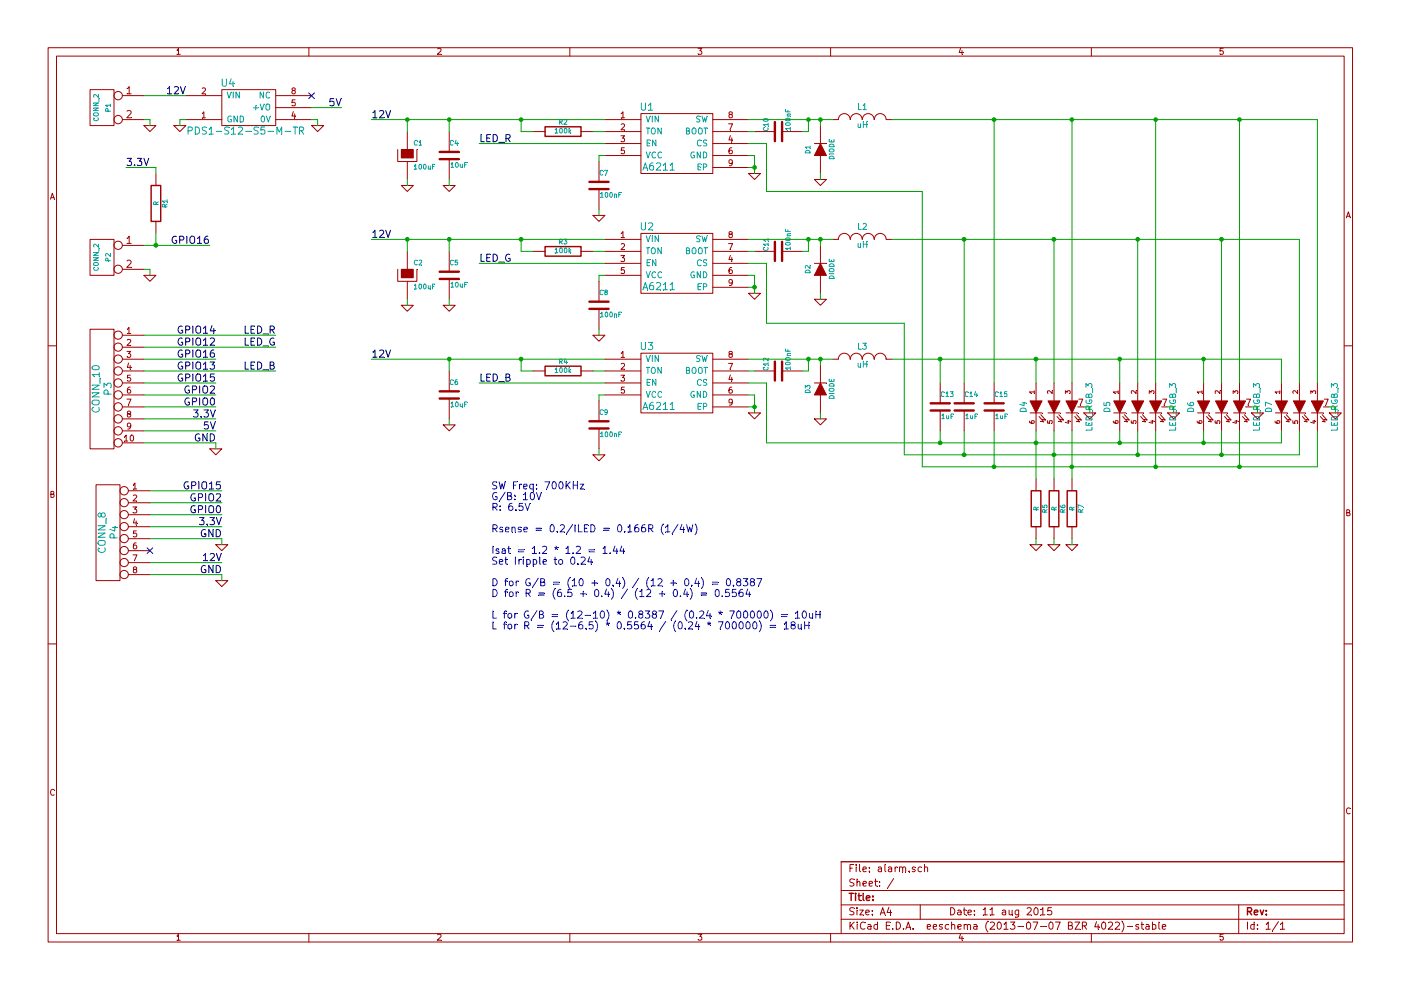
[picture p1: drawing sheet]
EESchema Schematic File Version 2
LIBS:power
LIBS:device
LIBS:transistors
LIBS:conn
LIBS:linear
LIBS:regul
LIBS:74xx
LIBS:cmos4000
LIBS:adc-dac
LIBS:memory
LIBS:xilinx
LIBS:special
LIBS:microcontrollers
LIBS:dsp
LIBS:microchip
LIBS:analog_switches
LIBS:motorola
LIBS:texas
LIBS:intel
LIBS:audio
LIBS:interface
LIBS:digital-audio
LIBS:philips
LIBS:display
LIBS:cypress
LIBS:siliconi
LIBS:opto
LIBS:atmel
LIBS:contrib
LIBS:valves
LIBS:limpkins_lib
LIBS:alarm-cache
EELAYER 27 0
EELAYER END
$Descr A4 11693 8268
encoding utf-8
Sheet 1 1
Title ""
Date "11 aug 2015"
Rev ""
Comp ""
Comment1 ""
Comment2 ""
Comment3 ""
Comment4 ""
$EndDescr
$Comp
L CONN_10 P3
U 1 1
P 850 3250
F 0 "P3" V 800 3250 60  0000 C CNN
F 1 "CONN_10" V 900 3250 60  0000 C CNN
F 2 "" H 850 3250 60  0000 C CNN
F 3 "" H 850 3250 60  0000 C CNN
	1    850  3250
	-1   0    0    -1  
$EndComp
Text Label 1800 2800 2    60   ~ 0
GPIO14
Text Label 1800 2900 2    60   ~ 0
GPIO12
Text Label 1800 3000 2    60   ~ 0
GPIO16
Text Label 1800 3100 2    60   ~ 0
GPIO13
Text Label 1800 3200 2    60   ~ 0
GPIO15
Text Label 1800 3300 2    60   ~ 0
GPIO2
Text Label 1800 3400 2    60   ~ 0
GPIO0
Text Label 1800 3500 2    60   ~ 0
3.3V
Text Label 1800 3600 2    60   ~ 0
5V
Text Label 1800 3700 2    60   ~ 0
GND
$Comp
L GND #PWR4
U 1 1
P 1800 3750
F 0 "#PWR4" H 1800 3750 30  0001 C CNN
F 1 "GND" H 1800 3680 30  0001 C CNN
F 2 "" H 1800 3750 60  0000 C CNN
F 3 "" H 1800 3750 60  0000 C CNN
	1    1800 3750
	1    0    0    -1  
$EndComp
Text Label 1850 4100 2    60   ~ 0
GPIO15
Text Label 1850 4200 2    60   ~ 0
GPIO2
Text Label 1850 4300 2    60   ~ 0
GPIO0
Text Label 1850 4400 2    60   ~ 0
3.3V
Text Label 1850 4500 2    60   ~ 0
GND
$Comp
L GND #PWR5
U 1 1
P 1850 4550
F 0 "#PWR5" H 1850 4550 30  0001 C CNN
F 1 "GND" H 1850 4480 30  0001 C CNN
F 2 "" H 1850 4550 60  0000 C CNN
F 3 "" H 1850 4550 60  0000 C CNN
	1    1850 4550
	1    0    0    -1  
$EndComp
$Comp
L CONN_2 P2
U 1 1
P 850 2150
F 0 "P2" V 800 2150 40  0000 C CNN
F 1 "CONN_2" V 900 2150 40  0000 C CNN
F 2 "" H 850 2150 60  0000 C CNN
F 3 "" H 850 2150 60  0000 C CNN
	1    850  2150
	-1   0    0    -1  
$EndComp
Text Label 1750 2050 2    60   ~ 0
GPIO16
$Comp
L GND #PWR2
U 1 1
P 1250 2300
F 0 "#PWR2" H 1250 2300 30  0001 C CNN
F 1 "GND" H 1250 2230 30  0001 C CNN
F 2 "" H 1250 2300 60  0000 C CNN
F 3 "" H 1250 2300 60  0000 C CNN
	1    1250 2300
	1    0    0    -1  
$EndComp
$Comp
L R R1
U 1 1
P 1300 1700
F 0 "R1" V 1380 1700 40  0000 C CNN
F 1 "R" V 1307 1701 40  0000 C CNN
F 2 "~" V 1230 1700 30  0000 C CNN
F 3 "~" H 1300 1700 30  0000 C CNN
	1    1300 1700
	1    0    0    -1  
$EndComp
Text Label 1050 1400 0    60   ~ 0
3.3V
$Comp
L CONN_2 P1
U 1 1
P 850 900
F 0 "P1" V 800 900 40  0000 C CNN
F 1 "CONN_2" V 900 900 40  0000 C CNN
F 2 "" H 850 900 60  0000 C CNN
F 3 "" H 850 900 60  0000 C CNN
	1    850  900 
	-1   0    0    -1  
$EndComp
$Comp
L GND #PWR1
U 1 1
P 1250 1050
F 0 "#PWR1" H 1250 1050 30  0001 C CNN
F 1 "GND" H 1250 980 30  0001 C CNN
F 2 "" H 1250 1050 60  0000 C CNN
F 3 "" H 1250 1050 60  0000 C CNN
	1    1250 1050
	1    0    0    -1  
$EndComp
Text Label 1550 800  2    60   ~ 0
12V
Text Label 2300 2800 2    60   ~ 0
LED_R
Text Label 2300 2900 2    60   ~ 0
LED_G
Text Label 2300 3100 2    60   ~ 0
LED_B
$Comp
L A6211 U3
U 1 1
P 5650 3150
F 0 "U3" H 5400 3400 60  0000 C CNN
F 1 "A6211" H 5500 2900 60  0000 C CNN
F 2 "" H 5650 3150 60  0000 C CNN
F 3 "" H 5650 3150 60  0000 C CNN
	1    5650 3150
	1    0    0    -1  
$EndComp
$Comp
L INDUCTOR_SMALL L3
U 1 1
P 7200 3000
F 0 "L3" H 7200 3100 50  0000 C CNN
F 1 "uH" H 7200 2950 50  0000 C CNN
F 2 "~" H 7200 3000 60  0000 C CNN
F 3 "~" H 7200 3000 60  0000 C CNN
	1    7200 3000
	1    0    0    -1  
$EndComp
$Comp
L DIODE D3
U 1 1
P 6850 3250
F 0 "D3" H 6850 3350 40  0000 C CNN
F 1 "DIODE" H 6850 3150 40  0000 C CNN
F 2 "~" H 6850 3250 60  0000 C CNN
F 3 "~" H 6850 3250 60  0000 C CNN
	1    6850 3250
	0    -1   -1   0   
$EndComp
$Comp
L GND #PWR21
U 1 1
P 6850 3500
F 0 "#PWR21" H 6850 3500 30  0001 C CNN
F 1 "GND" H 6850 3430 30  0001 C CNN
F 2 "" H 6850 3500 60  0000 C CNN
F 3 "" H 6850 3500 60  0000 C CNN
	1    6850 3500
	1    0    0    -1  
$EndComp
$Comp
L C C12
U 1 1
P 6500 3100
F 0 "C12" H 6500 3200 40  0000 L CNN
F 1 "100nF" H 6506 3015 40  0000 L CNN
F 2 "~" H 6538 2950 30  0000 C CNN
F 3 "~" H 6500 3100 60  0000 C CNN
	1    6500 3100
	0    -1   -1   0   
$EndComp
$Comp
L GND #PWR18
U 1 1
P 6300 3450
F 0 "#PWR18" H 6300 3450 30  0001 C CNN
F 1 "GND" H 6300 3380 30  0001 C CNN
F 2 "" H 6300 3450 60  0000 C CNN
F 3 "" H 6300 3450 60  0000 C CNN
	1    6300 3450
	1    0    0    -1  
$EndComp
$Comp
L LED_RGB_3 D4
U 1 1
P 8650 3400
F 0 "D4" H 8650 3500 50  0000 C CNN
F 1 "LED_RGB_3" H 8650 2950 50  0000 C CNN
F 2 "~" H 8650 3400 60  0000 C CNN
F 3 "~" H 8650 3400 60  0000 C CNN
	1    8650 3400
	0    -1   1    0   
$EndComp
$Comp
L R R5
U 1 1
P 8650 4250
F 0 "R5" V 8730 4250 40  0000 C CNN
F 1 "R" V 8657 4251 40  0000 C CNN
F 2 "~" V 8580 4250 30  0000 C CNN
F 3 "~" H 8650 4250 30  0000 C CNN
	1    8650 4250
	1    0    0    -1  
$EndComp
$Comp
L R R6
U 1 1
P 8800 4250
F 0 "R6" V 8880 4250 40  0000 C CNN
F 1 "R" V 8807 4251 40  0000 C CNN
F 2 "~" V 8730 4250 30  0000 C CNN
F 3 "~" H 8800 4250 30  0000 C CNN
	1    8800 4250
	1    0    0    -1  
$EndComp
$Comp
L R R7
U 1 1
P 8950 4250
F 0 "R7" V 9030 4250 40  0000 C CNN
F 1 "R" V 8957 4251 40  0000 C CNN
F 2 "~" V 8880 4250 30  0000 C CNN
F 3 "~" H 8950 4250 30  0000 C CNN
	1    8950 4250
	1    0    0    -1  
$EndComp
$Comp
L GND #PWR22
U 1 1
P 8650 4550
F 0 "#PWR22" H 8650 4550 30  0001 C CNN
F 1 "GND" H 8650 4480 30  0001 C CNN
F 2 "" H 8650 4550 60  0000 C CNN
F 3 "" H 8650 4550 60  0000 C CNN
	1    8650 4550
	1    0    0    -1  
$EndComp
$Comp
L GND #PWR23
U 1 1
P 8800 4550
F 0 "#PWR23" H 8800 4550 30  0001 C CNN
F 1 "GND" H 8800 4480 30  0001 C CNN
F 2 "" H 8800 4550 60  0000 C CNN
F 3 "" H 8800 4550 60  0000 C CNN
	1    8800 4550
	1    0    0    -1  
$EndComp
$Comp
L GND #PWR24
U 1 1
P 8950 4550
F 0 "#PWR24" H 8950 4550 30  0001 C CNN
F 1 "GND" H 8950 4480 30  0001 C CNN
F 2 "" H 8950 4550 60  0000 C CNN
F 3 "" H 8950 4550 60  0000 C CNN
	1    8950 4550
	1    0    0    -1  
$EndComp
$Comp
L LED_RGB_3 D5
U 1 1
P 9350 3400
F 0 "D5" H 9350 3500 50  0000 C CNN
F 1 "LED_RGB_3" H 9350 2950 50  0000 C CNN
F 2 "~" H 9350 3400 60  0000 C CNN
F 3 "~" H 9350 3400 60  0000 C CNN
	1    9350 3400
	0    -1   1    0   
$EndComp
$Comp
L LED_RGB_3 D6
U 1 1
P 10050 3400
F 0 "D6" H 10050 3500 50  0000 C CNN
F 1 "LED_RGB_3" H 10050 2950 50  0000 C CNN
F 2 "~" H 10050 3400 60  0000 C CNN
F 3 "~" H 10050 3400 60  0000 C CNN
	1    10050 3400
	0    -1   1    0   
$EndComp
$Comp
L LED_RGB_3 D7
U 1 1
P 10700 3400
F 0 "D7" H 10700 3500 50  0000 C CNN
F 1 "LED_RGB_3" H 10700 2950 50  0000 C CNN
F 2 "~" H 10700 3400 60  0000 C CNN
F 3 "~" H 10700 3400 60  0000 C CNN
	1    10700 3400
	0    -1   1    0   
$EndComp
$Comp
L R R4
U 1 1
P 4700 3100
F 0 "R4" V 4780 3100 40  0000 C CNN
F 1 "100k" V 4707 3101 40  0000 C CNN
F 2 "~" V 4630 3100 30  0000 C CNN
F 3 "~" H 4700 3100 30  0000 C CNN
	1    4700 3100
	0    -1   -1   0   
$EndComp
Text Label 4000 3200 0    60   ~ 0
LED_B
Text Label 3100 3000 0    60   ~ 0
12V
$Comp
L C C6
U 1 1
P 3750 3300
F 0 "C6" H 3750 3400 40  0000 L CNN
F 1 "10uF" H 3756 3215 40  0000 L CNN
F 2 "~" H 3788 3150 30  0000 C CNN
F 3 "~" H 3750 3300 60  0000 C CNN
	1    3750 3300
	1    0    0    -1  
$EndComp
$Comp
L GND #PWR12
U 1 1
P 3750 3550
F 0 "#PWR12" H 3750 3550 30  0001 C CNN
F 1 "GND" H 3750 3480 30  0001 C CNN
F 2 "" H 3750 3550 60  0000 C CNN
F 3 "" H 3750 3550 60  0000 C CNN
	1    3750 3550
	1    0    0    -1  
$EndComp
$Comp
L C C9
U 1 1
P 5000 3550
F 0 "C9" H 5000 3650 40  0000 L CNN
F 1 "100nF" H 5006 3465 40  0000 L CNN
F 2 "~" H 5038 3400 30  0000 C CNN
F 3 "~" H 5000 3550 60  0000 C CNN
	1    5000 3550
	1    0    0    -1  
$EndComp
$Comp
L GND #PWR15
U 1 1
P 5000 3800
F 0 "#PWR15" H 5000 3800 30  0001 C CNN
F 1 "GND" H 5000 3730 30  0001 C CNN
F 2 "" H 5000 3800 60  0000 C CNN
F 3 "" H 5000 3800 60  0000 C CNN
	1    5000 3800
	1    0    0    -1  
$EndComp
$Comp
L C C15
U 1 1
P 8300 3400
F 0 "C15" H 8300 3500 40  0000 L CNN
F 1 "1uF" H 8306 3315 40  0000 L CNN
F 2 "~" H 8338 3250 30  0000 C CNN
F 3 "~" H 8300 3400 60  0000 C CNN
	1    8300 3400
	1    0    0    -1  
$EndComp
$Comp
L C C14
U 1 1
P 8050 3400
F 0 "C14" H 8050 3500 40  0000 L CNN
F 1 "1uF" H 8056 3315 40  0000 L CNN
F 2 "~" H 8088 3250 30  0000 C CNN
F 3 "~" H 8050 3400 60  0000 C CNN
	1    8050 3400
	1    0    0    -1  
$EndComp
$Comp
L C C13
U 1 1
P 7850 3400
F 0 "C13" H 7850 3500 40  0000 L CNN
F 1 "1uF" H 7856 3315 40  0000 L CNN
F 2 "~" H 7888 3250 30  0000 C CNN
F 3 "~" H 7850 3400 60  0000 C CNN
	1    7850 3400
	1    0    0    -1  
$EndComp
$Comp
L A6211 U2
U 1 1
P 5650 2150
F 0 "U2" H 5400 2400 60  0000 C CNN
F 1 "A6211" H 5500 1900 60  0000 C CNN
F 2 "" H 5650 2150 60  0000 C CNN
F 3 "" H 5650 2150 60  0000 C CNN
	1    5650 2150
	1    0    0    -1  
$EndComp
$Comp
L INDUCTOR_SMALL L2
U 1 1
P 7200 2000
F 0 "L2" H 7200 2100 50  0000 C CNN
F 1 "uH" H 7200 1950 50  0000 C CNN
F 2 "~" H 7200 2000 60  0000 C CNN
F 3 "~" H 7200 2000 60  0000 C CNN
	1    7200 2000
	1    0    0    -1  
$EndComp
$Comp
L DIODE D2
U 1 1
P 6850 2250
F 0 "D2" H 6850 2350 40  0000 C CNN
F 1 "DIODE" H 6850 2150 40  0000 C CNN
F 2 "~" H 6850 2250 60  0000 C CNN
F 3 "~" H 6850 2250 60  0000 C CNN
	1    6850 2250
	0    -1   -1   0   
$EndComp
$Comp
L GND #PWR20
U 1 1
P 6850 2500
F 0 "#PWR20" H 6850 2500 30  0001 C CNN
F 1 "GND" H 6850 2430 30  0001 C CNN
F 2 "" H 6850 2500 60  0000 C CNN
F 3 "" H 6850 2500 60  0000 C CNN
	1    6850 2500
	1    0    0    -1  
$EndComp
$Comp
L C C11
U 1 1
P 6500 2100
F 0 "C11" H 6500 2200 40  0000 L CNN
F 1 "100nF" H 6506 2015 40  0000 L CNN
F 2 "~" H 6538 1950 30  0000 C CNN
F 3 "~" H 6500 2100 60  0000 C CNN
	1    6500 2100
	0    -1   -1   0   
$EndComp
$Comp
L GND #PWR17
U 1 1
P 6300 2450
F 0 "#PWR17" H 6300 2450 30  0001 C CNN
F 1 "GND" H 6300 2380 30  0001 C CNN
F 2 "" H 6300 2450 60  0000 C CNN
F 3 "" H 6300 2450 60  0000 C CNN
	1    6300 2450
	1    0    0    -1  
$EndComp
$Comp
L R R3
U 1 1
P 4700 2100
F 0 "R3" V 4780 2100 40  0000 C CNN
F 1 "100k" V 4707 2101 40  0000 C CNN
F 2 "~" V 4630 2100 30  0000 C CNN
F 3 "~" H 4700 2100 30  0000 C CNN
	1    4700 2100
	0    -1   -1   0   
$EndComp
Text Label 4000 2200 0    60   ~ 0
LED_G
Text Label 3100 2000 0    60   ~ 0
12V
$Comp
L C C5
U 1 1
P 3750 2300
F 0 "C5" H 3750 2400 40  0000 L CNN
F 1 "10uF" H 3756 2215 40  0000 L CNN
F 2 "~" H 3788 2150 30  0000 C CNN
F 3 "~" H 3750 2300 60  0000 C CNN
	1    3750 2300
	1    0    0    -1  
$EndComp
$Comp
L CAPAPOL C2
U 1 1
P 3400 2300
F 0 "C2" H 3450 2400 40  0000 L CNN
F 1 "100uF" H 3450 2200 40  0000 L CNN
F 2 "~" H 3500 2150 30  0000 C CNN
F 3 "~" H 3400 2300 300 0000 C CNN
	1    3400 2300
	1    0    0    -1  
$EndComp
$Comp
L GND #PWR9
U 1 1
P 3400 2550
F 0 "#PWR9" H 3400 2550 30  0001 C CNN
F 1 "GND" H 3400 2480 30  0001 C CNN
F 2 "" H 3400 2550 60  0000 C CNN
F 3 "" H 3400 2550 60  0000 C CNN
	1    3400 2550
	1    0    0    -1  
$EndComp
$Comp
L GND #PWR11
U 1 1
P 3750 2550
F 0 "#PWR11" H 3750 2550 30  0001 C CNN
F 1 "GND" H 3750 2480 30  0001 C CNN
F 2 "" H 3750 2550 60  0000 C CNN
F 3 "" H 3750 2550 60  0000 C CNN
	1    3750 2550
	1    0    0    -1  
$EndComp
$Comp
L C C8
U 1 1
P 5000 2550
F 0 "C8" H 5000 2650 40  0000 L CNN
F 1 "100nF" H 5006 2465 40  0000 L CNN
F 2 "~" H 5038 2400 30  0000 C CNN
F 3 "~" H 5000 2550 60  0000 C CNN
	1    5000 2550
	1    0    0    -1  
$EndComp
$Comp
L GND #PWR14
U 1 1
P 5000 2800
F 0 "#PWR14" H 5000 2800 30  0001 C CNN
F 1 "GND" H 5000 2730 30  0001 C CNN
F 2 "" H 5000 2800 60  0000 C CNN
F 3 "" H 5000 2800 60  0000 C CNN
	1    5000 2800
	1    0    0    -1  
$EndComp
$Comp
L A6211 U1
U 1 1
P 5650 1150
F 0 "U1" H 5400 1400 60  0000 C CNN
F 1 "A6211" H 5500 900 60  0000 C CNN
F 2 "" H 5650 1150 60  0000 C CNN
F 3 "" H 5650 1150 60  0000 C CNN
	1    5650 1150
	1    0    0    -1  
$EndComp
$Comp
L INDUCTOR_SMALL L1
U 1 1
P 7200 1000
F 0 "L1" H 7200 1100 50  0000 C CNN
F 1 "uH" H 7200 950 50  0000 C CNN
F 2 "~" H 7200 1000 60  0000 C CNN
F 3 "~" H 7200 1000 60  0000 C CNN
	1    7200 1000
	1    0    0    -1  
$EndComp
$Comp
L DIODE D1
U 1 1
P 6850 1250
F 0 "D1" H 6850 1350 40  0000 C CNN
F 1 "DIODE" H 6850 1150 40  0000 C CNN
F 2 "~" H 6850 1250 60  0000 C CNN
F 3 "~" H 6850 1250 60  0000 C CNN
	1    6850 1250
	0    -1   -1   0   
$EndComp
$Comp
L GND #PWR19
U 1 1
P 6850 1500
F 0 "#PWR19" H 6850 1500 30  0001 C CNN
F 1 "GND" H 6850 1430 30  0001 C CNN
F 2 "" H 6850 1500 60  0000 C CNN
F 3 "" H 6850 1500 60  0000 C CNN
	1    6850 1500
	1    0    0    -1  
$EndComp
$Comp
L C C10
U 1 1
P 6500 1100
F 0 "C10" H 6500 1200 40  0000 L CNN
F 1 "100nF" H 6506 1015 40  0000 L CNN
F 2 "~" H 6538 950 30  0000 C CNN
F 3 "~" H 6500 1100 60  0000 C CNN
	1    6500 1100
	0    -1   -1   0   
$EndComp
$Comp
L GND #PWR16
U 1 1
P 6300 1450
F 0 "#PWR16" H 6300 1450 30  0001 C CNN
F 1 "GND" H 6300 1380 30  0001 C CNN
F 2 "" H 6300 1450 60  0000 C CNN
F 3 "" H 6300 1450 60  0000 C CNN
	1    6300 1450
	1    0    0    -1  
$EndComp
$Comp
L R R2
U 1 1
P 4700 1100
F 0 "R2" V 4780 1100 40  0000 C CNN
F 1 "100k" V 4707 1101 40  0000 C CNN
F 2 "~" V 4630 1100 30  0000 C CNN
F 3 "~" H 4700 1100 30  0000 C CNN
	1    4700 1100
	0    -1   -1   0   
$EndComp
Text Label 4000 1200 0    60   ~ 0
LED_R
Text Label 3100 1000 0    60   ~ 0
12V
$Comp
L C C4
U 1 1
P 3750 1300
F 0 "C4" H 3750 1400 40  0000 L CNN
F 1 "10uF" H 3756 1215 40  0000 L CNN
F 2 "~" H 3788 1150 30  0000 C CNN
F 3 "~" H 3750 1300 60  0000 C CNN
	1    3750 1300
	1    0    0    -1  
$EndComp
$Comp
L CAPAPOL C1
U 1 1
P 3400 1300
F 0 "C1" H 3450 1400 40  0000 L CNN
F 1 "100uF" H 3450 1200 40  0000 L CNN
F 2 "~" H 3500 1150 30  0000 C CNN
F 3 "~" H 3400 1300 300 0000 C CNN
	1    3400 1300
	1    0    0    -1  
$EndComp
$Comp
L GND #PWR8
U 1 1
P 3400 1550
F 0 "#PWR8" H 3400 1550 30  0001 C CNN
F 1 "GND" H 3400 1480 30  0001 C CNN
F 2 "" H 3400 1550 60  0000 C CNN
F 3 "" H 3400 1550 60  0000 C CNN
	1    3400 1550
	1    0    0    -1  
$EndComp
$Comp
L GND #PWR10
U 1 1
P 3750 1550
F 0 "#PWR10" H 3750 1550 30  0001 C CNN
F 1 "GND" H 3750 1480 30  0001 C CNN
F 2 "" H 3750 1550 60  0000 C CNN
F 3 "" H 3750 1550 60  0000 C CNN
	1    3750 1550
	1    0    0    -1  
$EndComp
$Comp
L C C7
U 1 1
P 5000 1550
F 0 "C7" H 5000 1650 40  0000 L CNN
F 1 "100nF" H 5006 1465 40  0000 L CNN
F 2 "~" H 5038 1400 30  0000 C CNN
F 3 "~" H 5000 1550 60  0000 C CNN
	1    5000 1550
	1    0    0    -1  
$EndComp
Wire Wire Line
	1200 2800 2300 2800
Wire Wire Line
	1200 2900 2300 2900
Wire Wire Line
	1800 3000 1200 3000
Wire Wire Line
	1200 3100 2300 3100
Wire Wire Line
	1200 3200 1800 3200
Wire Wire Line
	1200 3300 1800 3300
Wire Wire Line
	1200 3400 1800 3400
Wire Wire Line
	1800 3500 1200 3500
Wire Wire Line
	1200 3600 1800 3600
Wire Wire Line
	1200 3700 1800 3700
Wire Wire Line
	1800 3700 1800 3750
Wire Wire Line
	1250 4100 1850 4100
Wire Wire Line
	1250 4200 1850 4200
Wire Wire Line
	1250 4300 1850 4300
Wire Wire Line
	1850 4400 1250 4400
Wire Wire Line
	1250 4500 1850 4500
Wire Wire Line
	1850 4500 1850 4550
Wire Wire Line
	1250 2300 1250 2250
Wire Wire Line
	1250 2250 1200 2250
Wire Wire Line
	1200 2050 1750 2050
Wire Wire Line
	1300 2050 1300 1950
Connection ~ 1300 2050
Wire Wire Line
	1050 1400 1300 1400
Wire Wire Line
	1300 1400 1300 1450
Wire Wire Line
	1200 800  1550 800 
Wire Wire Line
	1200 1000 1250 1000
Wire Wire Line
	1250 1000 1250 1050
Wire Wire Line
	6250 3000 6950 3000
Wire Wire Line
	6850 3050 6850 3000
Connection ~ 6850 3000
Wire Wire Line
	6850 3500 6850 3450
Wire Wire Line
	6300 3100 6250 3100
Wire Wire Line
	6700 3100 6750 3100
Wire Wire Line
	6750 3100 6750 3000
Connection ~ 6750 3000
Wire Wire Line
	6300 3300 6300 3450
Wire Wire Line
	6300 3300 6250 3300
Wire Wire Line
	8950 4550 8950 4500
Wire Wire Line
	8800 4500 8800 4550
Wire Wire Line
	8650 4500 8650 4550
Wire Wire Line
	8650 3600 8650 4000
Wire Wire Line
	8800 3600 8800 4000
Wire Wire Line
	8950 3600 8950 4000
Wire Wire Line
	6400 3700 10700 3700
Wire Wire Line
	9350 3700 9350 3600
Connection ~ 8650 3700
Wire Wire Line
	10050 3700 10050 3600
Connection ~ 9350 3700
Wire Wire Line
	10700 3700 10700 3600
Connection ~ 10050 3700
Wire Wire Line
	7550 3800 10850 3800
Wire Wire Line
	9500 3800 9500 3600
Connection ~ 8800 3800
Wire Wire Line
	10200 3800 10200 3600
Connection ~ 9500 3800
Wire Wire Line
	10850 3800 10850 3600
Connection ~ 10200 3800
Wire Wire Line
	9650 3900 9650 3600
Connection ~ 8950 3900
Wire Wire Line
	10350 3900 10350 3600
Connection ~ 9650 3900
Wire Wire Line
	11000 3900 11000 3600
Connection ~ 10350 3900
Wire Wire Line
	7450 3000 10700 3000
Wire Wire Line
	8650 3000 8650 3200
Wire Wire Line
	9350 3000 9350 3200
Connection ~ 8650 3000
Wire Wire Line
	10050 3000 10050 3200
Connection ~ 9350 3000
Wire Wire Line
	10700 3000 10700 3200
Connection ~ 10050 3000
Wire Wire Line
	3100 3000 5050 3000
Wire Wire Line
	5050 3100 4950 3100
Wire Wire Line
	4450 3100 4350 3100
Wire Wire Line
	4350 3100 4350 3000
Connection ~ 4350 3000
Wire Wire Line
	5050 3200 4000 3200
Wire Wire Line
	3750 3100 3750 3000
Connection ~ 3750 3000
Wire Wire Line
	3750 3500 3750 3550
Wire Wire Line
	5000 3800 5000 3750
Wire Wire Line
	5050 3300 5000 3300
Wire Wire Line
	5000 3300 5000 3350
Wire Wire Line
	7850 3700 7850 3600
Wire Wire Line
	8050 3800 8050 3600
Wire Wire Line
	8300 3900 8300 3600
Wire Wire Line
	6250 2000 6950 2000
Wire Wire Line
	6850 2050 6850 2000
Connection ~ 6850 2000
Wire Wire Line
	6850 2500 6850 2450
Wire Wire Line
	6300 2100 6250 2100
Wire Wire Line
	6700 2100 6750 2100
Wire Wire Line
	6750 2100 6750 2000
Connection ~ 6750 2000
Wire Wire Line
	6300 2300 6300 2450
Wire Wire Line
	6300 2300 6250 2300
Wire Wire Line
	7450 2000 10850 2000
Wire Wire Line
	3100 2000 5050 2000
Wire Wire Line
	5050 2100 4950 2100
Wire Wire Line
	4450 2100 4350 2100
Wire Wire Line
	4350 2100 4350 2000
Connection ~ 4350 2000
Wire Wire Line
	5050 2200 4000 2200
Wire Wire Line
	3400 2100 3400 2000
Connection ~ 3400 2000
Wire Wire Line
	3750 2100 3750 2000
Connection ~ 3750 2000
Wire Wire Line
	3400 2550 3400 2500
Wire Wire Line
	3750 2500 3750 2550
Wire Wire Line
	5000 2800 5000 2750
Wire Wire Line
	5050 2300 5000 2300
Wire Wire Line
	5000 2300 5000 2350
Wire Wire Line
	7850 3200 7850 3000
Connection ~ 7850 3000
Wire Wire Line
	6250 1000 6950 1000
Wire Wire Line
	6850 1050 6850 1000
Connection ~ 6850 1000
Wire Wire Line
	6850 1500 6850 1450
Wire Wire Line
	6300 1100 6250 1100
Wire Wire Line
	6700 1100 6750 1100
Wire Wire Line
	6750 1100 6750 1000
Connection ~ 6750 1000
Wire Wire Line
	6300 1300 6300 1450
Wire Wire Line
	6300 1300 6250 1300
Wire Wire Line
	7450 1000 11000 1000
Wire Wire Line
	3100 1000 5050 1000
Wire Wire Line
	5050 1100 4950 1100
Wire Wire Line
	4450 1100 4350 1100
Wire Wire Line
	4350 1100 4350 1000
Connection ~ 4350 1000
Wire Wire Line
	5050 1200 4000 1200
Wire Wire Line
	3400 1100 3400 1000
Connection ~ 3400 1000
Wire Wire Line
	3750 1100 3750 1000
Connection ~ 3750 1000
Wire Wire Line
	3400 1550 3400 1500
Wire Wire Line
	3750 1500 3750 1550
Wire Wire Line
	5050 1300 5000 1300
Wire Wire Line
	5000 1300 5000 1350
Wire Wire Line
	11000 1000 11000 3200
Wire Wire Line
	10850 2000 10850 3200
Wire Wire Line
	10350 3200 10350 1000
Connection ~ 10350 1000
Wire Wire Line
	9650 3200 9650 1000
Connection ~ 9650 1000
Wire Wire Line
	8950 3200 8950 1000
Connection ~ 8950 1000
Wire Wire Line
	8300 3200 8300 1000
Connection ~ 8300 1000
Wire Wire Line
	10200 3200 10200 2000
Connection ~ 10200 2000
Wire Wire Line
	9500 3200 9500 2000
Connection ~ 9500 2000
Wire Wire Line
	8800 3200 8800 2000
Connection ~ 8800 2000
Wire Wire Line
	8050 3200 8050 2000
Connection ~ 8050 2000
Wire Wire Line
	6400 3700 6400 3200
Wire Wire Line
	6400 3200 6250 3200
Connection ~ 7850 3700
Wire Wire Line
	6250 2200 6400 2200
Wire Wire Line
	6400 2200 6400 2700
Wire Wire Line
	6400 2700 7550 2700
Wire Wire Line
	7550 2700 7550 3800
Connection ~ 8050 3800
Wire Wire Line
	7700 3900 11000 3900
Wire Wire Line
	7700 3900 7700 1600
Wire Wire Line
	7700 1600 6400 1600
Wire Wire Line
	6400 1600 6400 1200
Wire Wire Line
	6400 1200 6250 1200
$Comp
L GND #PWR13
U 1 1
P 5000 1800
F 0 "#PWR13" H 5000 1800 30  0001 C CNN
F 1 "GND" H 5000 1730 30  0001 C CNN
F 2 "" H 5000 1800 60  0000 C CNN
F 3 "" H 5000 1800 60  0000 C CNN
	1    5000 1800
	1    0    0    -1  
$EndComp
Wire Wire Line
	5000 1800 5000 1750
Text Notes 4100 4100 0    60   ~ 0
SW Freq: 700KHz\nG/B: 10V\nR: 6.5V\n\nRsense = 0.2/ILED = 0.166R (1/4W)\n\nIsat = 1.2 * 1.2 = 1.44\nSet Iripple to 0.24\n\nD for G/B = (10 + 0.4) / (12 + 0.4) = 0.8387\nD for R = (6.5 + 0.4) / (12 + 0.4) = 0.5564\n\nL for G/B = (12-10) * 0.8387 / (0.24 * 700000) = 10uH\nL for R = (12-6.5) * 0.5564 / (0.24 * 700000) = 18uH
Wire Wire Line
	6250 1400 6300 1400
Connection ~ 6300 1400
Wire Wire Line
	6250 2400 6300 2400
Connection ~ 6300 2400
Wire Wire Line
	6300 3400 6250 3400
Connection ~ 6300 3400
Connection ~ 8300 3900
$Comp
L GND #PWR25
U 1 1
P 9100 3450
F 0 "#PWR25" H 9100 3450 30  0001 C CNN
F 1 "GND" H 9100 3380 30  0001 C CNN
F 2 "" H 9100 3450 60  0000 C CNN
F 3 "" H 9100 3450 60  0000 C CNN
	1    9100 3450
	1    0    0    -1  
$EndComp
$Comp
L GND #PWR26
U 1 1
P 9800 3450
F 0 "#PWR26" H 9800 3450 30  0001 C CNN
F 1 "GND" H 9800 3380 30  0001 C CNN
F 2 "" H 9800 3450 60  0000 C CNN
F 3 "" H 9800 3450 60  0000 C CNN
	1    9800 3450
	1    0    0    -1  
$EndComp
$Comp
L GND #PWR27
U 1 1
P 10500 3450
F 0 "#PWR27" H 10500 3450 30  0001 C CNN
F 1 "GND" H 10500 3380 30  0001 C CNN
F 2 "" H 10500 3450 60  0000 C CNN
F 3 "" H 10500 3450 60  0000 C CNN
	1    10500 3450
	1    0    0    -1  
$EndComp
$Comp
L GND #PWR28
U 1 1
P 11150 3450
F 0 "#PWR28" H 11150 3450 30  0001 C CNN
F 1 "GND" H 11150 3380 30  0001 C CNN
F 2 "" H 11150 3450 60  0000 C CNN
F 3 "" H 11150 3450 60  0000 C CNN
	1    11150 3450
	1    0    0    -1  
$EndComp
Wire Wire Line
	11150 3450 11150 3400
Wire Wire Line
	11150 3400 11100 3400
Wire Wire Line
	10450 3400 10500 3400
Wire Wire Line
	10500 3400 10500 3450
Wire Wire Line
	9800 3450 9800 3400
Wire Wire Line
	9800 3400 9750 3400
Wire Wire Line
	9100 3450 9100 3400
Wire Wire Line
	9100 3400 9050 3400
$Comp
L CONN_8 P4
U 1 1
P 900 4450
F 0 "P4" V 850 4450 60  0000 C CNN
F 1 "CONN_8" V 950 4450 60  0000 C CNN
F 2 "" H 900 4450 60  0000 C CNN
F 3 "" H 900 4450 60  0000 C CNN
	1    900  4450
	-1   0    0    -1  
$EndComp
NoConn ~ 1250 4600
Text Label 1850 4700 2    60   ~ 0
12V
Wire Wire Line
	1250 4700 1850 4700
Text Label 1850 4800 2    60   ~ 0
GND
$Comp
L GND #PWR6
U 1 1
P 1850 4850
F 0 "#PWR6" H 1850 4850 30  0001 C CNN
F 1 "GND" H 1850 4780 30  0001 C CNN
F 2 "" H 1850 4850 60  0000 C CNN
F 3 "" H 1850 4850 60  0000 C CNN
	1    1850 4850
	1    0    0    -1  
$EndComp
Wire Wire Line
	1250 4800 1850 4800
Wire Wire Line
	1850 4800 1850 4850
$Comp
L PDS1-S12-S5-M-TR U4
U 1 1
P 2100 900
F 0 "U4" H 1900 1100 60  0000 C CNN
F 1 "PDS1-S12-S5-M-TR" H 2050 700 60  0000 C CNN
F 2 "" H 2100 900 60  0000 C CNN
F 3 "" H 2100 900 60  0000 C CNN
	1    2100 900 
	1    0    0    -1  
$EndComp
$Comp
L GND #PWR3
U 1 1
P 1500 1050
F 0 "#PWR3" H 1500 1050 30  0001 C CNN
F 1 "GND" H 1500 980 30  0001 C CNN
F 2 "" H 1500 1050 60  0000 C CNN
F 3 "" H 1500 1050 60  0000 C CNN
	1    1500 1050
	1    0    0    -1  
$EndComp
$Comp
L GND #PWR7
U 1 1
P 2650 1050
F 0 "#PWR7" H 2650 1050 30  0001 C CNN
F 1 "GND" H 2650 980 30  0001 C CNN
F 2 "" H 2650 1050 60  0000 C CNN
F 3 "" H 2650 1050 60  0000 C CNN
	1    2650 1050
	1    0    0    -1  
$EndComp
Wire Wire Line
	2650 1050 2650 1000
Wire Wire Line
	2650 1000 2600 1000
Wire Wire Line
	1550 1000 1500 1000
Wire Wire Line
	1500 1000 1500 1050
NoConn ~ 2600 800 
Text Label 2850 900  2    60   ~ 0
5V
Wire Wire Line
	2850 900  2600 900 
$EndSCHEMATC
